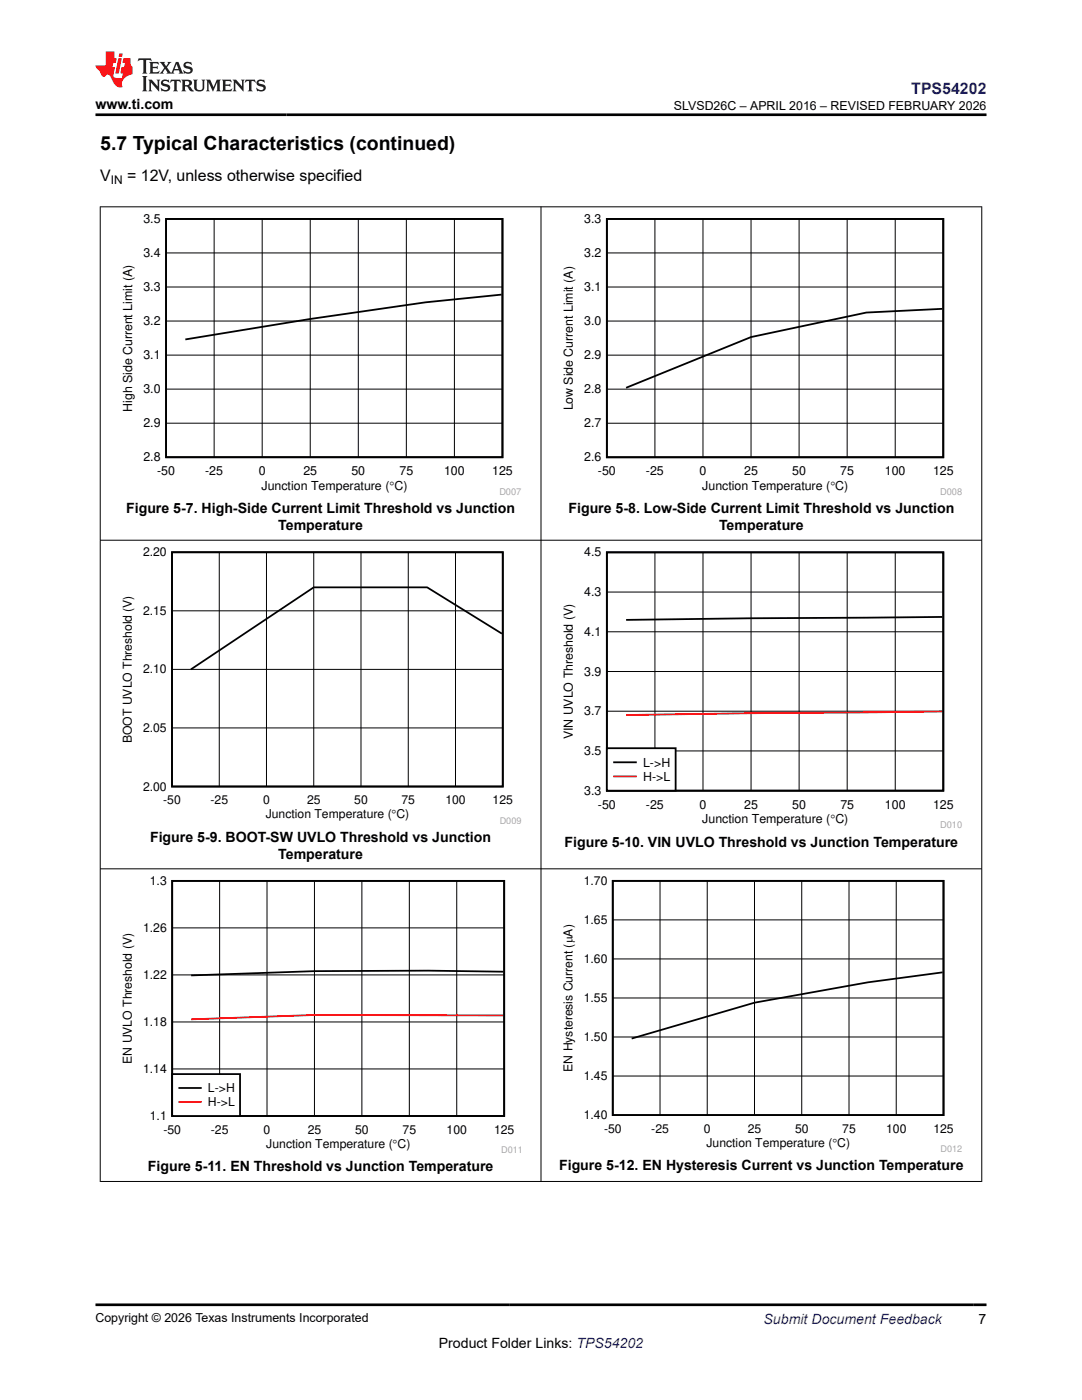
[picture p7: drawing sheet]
<svg xmlns="http://www.w3.org/2000/svg" width="216mm" height="279mm" viewBox="0 0 216 279" stroke-linecap="round" stroke-linejoin="round" font-family="sans-serif">
<path d="M33.1 43.7h67.2v47.6h-67.2zM100.1 58.8l-15.2 1.5-23 3.4-24.9 4" fill="none" stroke="#000" stroke-width=".36"/>
<path d="M33.1 57.3h67.2M33.1 50.5h67.2M42.7 43.7v47.6M52.3 43.7v47.6M61.9 43.7v47.6M71.5 43.7v47.6M81.1 43.7v47.6M90.7 43.7v47.6M33.1 77.7h67.2M33.1 70.9h67.2M33.1 64.1h67.2M33.1 84.5h67.2" fill="none" stroke="#000" stroke-width=".2"/>
<path d="M111.9 42.7h80.1v56.1h-80.1z" fill-rule="evenodd" fill="#fff"/>
<path d="M121.1 43.7h67.1v47.6h-67.1zM188 61.6l-15.1 .8-23 4.9-25 10.1" fill="none" stroke="#000" stroke-width=".36"/>
<path d="M121.1 57.3h67.1M121.1 50.5h67.1M130.7 43.7v47.6M140.3 43.7v47.6M149.9 43.7v47.6M159.5 43.7v47.6M169 43.7v47.6M178.6 43.7v47.6M121.1 77.7h67.1M121.1 70.9h67.1M121.1 64.1h67.1M121.1 84.5h67.1" fill="none" stroke="#000" stroke-width=".2"/>
<path d="M24 109.2h80v55.2h-80z" fill-rule="evenodd" fill="#fff"/>
<path d="M34.3 110.2h66v46.8h-66zM100.1 126.5l-14.9-9.3h-22.6l-24.5 16.4" fill="none" stroke="#000" stroke-width=".35"/>
<path d="M43.8 110.2v46.8M53.2 110.2v46.8M62.6 110.2v46.8M72 110.2v46.8M81.5 110.2v46.8M90.9 110.2v46.8M34.3 133.6h66M34.3 121.9h66M34.3 145.3h66" fill="none" stroke="#000" stroke-width=".2"/>
<path d="M111.9 109.2h80.1v56.2h-80.1z" fill-rule="evenodd" fill="#fff"/>
<path d="M121.1 110.2h67.1v47.6h-67.1zM188 123.1l-63.1 .6" fill="none" stroke="#000" stroke-width=".36"/>
<path d="M121.1 118.2h67.1M130.7 110.2v47.6M140.3 110.2v47.6M149.9 110.2v47.6M159.5 110.2v47.6M169 110.2v47.6M178.6 110.2v47.6M121.1 134h67.1M121.1 126.1h67.1M121.1 149.9h67.1M121.1 141.9h67.1" fill="none" stroke="#000" stroke-width=".2"/>
<path d="M188 142l-63.1 .7" fill="none" stroke="#f00" stroke-width=".36"/>
<path d="M121.1 149.3h13.7v8.5h-13.7z" fill-rule="evenodd" fill="#fff"/>
<path d="M121.1 149.3h13.7v8.5h-13.7zM122.5 152.1h4.4" fill="none" stroke="#000" stroke-width=".36"/>
<path d="M122.5 154.9h4.4" fill="none" stroke="#f00" stroke-width=".36"/>
<path d="M24 174.8h80v55.4h-80z" fill-rule="evenodd" fill="#fff"/>
<path d="M34.4 175.8h66.2v46.9h-66.2zM100.4 193.9l-14.9-.2-22.8 .1-24.6 .9" fill="none" stroke="#000" stroke-width=".35"/>
<path d="M43.8 175.8v46.9M53.3 175.8v46.9M62.7 175.8v46.9M72.2 175.8v46.9M81.7 175.8v46.9M91.1 175.8v46.9M34.4 194.6h66.2M34.4 185.2h66.2M34.4 213.3h66.2M34.4 204h66.2" fill="none" stroke="#000" stroke-width=".2"/>
<path d="M100.4 202.7l-37.7-.1-24.6 .8" fill="none" stroke="#f00" stroke-width=".35"/>
<path d="M34.4 214.4h13.5v8.3h-13.5z" fill-rule="evenodd" fill="#fff"/>
<path d="M34.4 214.4h13.5v8.3h-13.5zM35.8 217.1h4.3" fill="none" stroke="#000" stroke-width=".35"/>
<path d="M35.8 219.9h4.3" fill="none" stroke="#f00" stroke-width=".35"/>
<path d="M111.9 174.8h80.1v55.2h-80.1z" fill-rule="evenodd" fill="#fff"/>
<path d="M122.3 175.8h66v46.7h-66zM188.1 194.1l-14.9 1.9-22.6 4.1-24.6 7.2" fill="none" stroke="#000" stroke-width=".35"/>
<g fill="none" stroke="#000" stroke-width=".2">
<path d="M19.9 41.3h176.1M20 41.2v194.6M107.9 41.2v194.6M195.9 41.2v194.6M19.9 107.8h176.1M19.9 173.4h176.1M131.7 175.8v46.7M141.1 175.8v46.7M150.6 175.8v46.7M160 175.8v46.7M169.4 175.8v46.7M178.8 175.8v46.7"/>
<path d="M122.3 199.2h66M122.3 191.4h66M122.3 183.6h66M122.3 214.7h66M122.3 207h66M19.9 235.8h176.1"/>
</g>
<path d="M27.7 11.6l-.2 .6 .5-.2h.6v.1v2.2l-.2 .4h1l-.2-.4v-2.2v-.1h.5l.5 .2-.1-.6zM29.8 12.4l.2 .3v1.6l-.2 .4h1.9l.1-.6a1.08 1.08 0 0 1-1.3 .2v-.7h.6l.4 .2v-.7l-.4 .2h-.6v-.5l.2-.2a1 1 0 0 1 1 .3l-.1-.5zM31.8 12.4l1 1.1-1 1.2h.9l-.2-.2 .4-.8 .5 .8-.2 .2h1.6l-.2-.2 .1-.5h1l.1 .5-.1 .2h.9l-.2-.4-.8-1.9h-.5l-1 2.1-.8-1.1 .9-1h-.8l.2 .2-.5 .6-.3-.6 .1-.2zM35.2 12.8l.4 1h-.8zM36.8 12.5a.65 .65 0 0 0-.2 .7 .65 .65 0 0 0 .6 .5l.7 .1 .1 .3a.79 .79 0 0 1-.7 .4 .79 .79 0 0 1-.7-.5l.1 .7 .2-.1a.93 .93 0 0 0 1.1 0 .93 .93 0 0 0 .4-.9 1.46 1.46 0 0 0-1.2-.6l-.1-.3a1.09 1.09 0 0 1 1.2 .2l-.2-.6-.1 .1-.6-.2zM28.4 15.2l.2 .4v2.2l-.2 .4h1l-.2-.4v-2.2l.2-.4zM29.6 15.9l.2 .4v1.5l-.2 .4h.8l-.3-.4v-1.3l1.7 1.8v-2l.2-.4h-.8l.2 .2 .1 1.1-1.2-1.3zM32.3 16a.65 .65 0 0 0-.2 .8 .65 .65 0 0 0 .7 .4l.6 .2 .1 .2a.79 .79 0 0 1-.7 .4 .79 .79 0 0 1-.7-.5l.1 .7 .2-.1a.93 .93 0 0 0 1.1 .1 .93 .93 0 0 0 .4-1 1.46 1.46 0 0 0-1.2-.5l-.1-.4a1.09 1.09 0 0 1 1.2 .2l-.2-.6-.1 .1-.6-.1zM34.1 15.9l-.1 .6a.63 .63 0 0 1 .7-.3l.1 1.6-.3 .4h1l-.2-.4v-1.6a.66 .66 0 0 1 .8 .3l-.1-.6zM36.2 15.9l.2 .4v1.5l-.2 .4h.9l-.2-.2v-.7h.5l.1 .2a.79 .79 0 0 0 1.2 .6l-1-.9a.61 .61 0 0 0 .6-.6 .61 .61 0 0 0-.5-.7zM36.9 16.2h.2a.47 .47 0 0 1 .5 .1 .47 .47 0 0 1 .1 .5l-.2 .1-.6 .1zM38.5 15.9l.2 .2a2.27 2.27 0 0 0 .4 2 1.04 1.04 0 0 0 1.7-.7v-1.3l.2-.2h-.8l.2 .4v1.1a.6 .6 0 0 1-.6 .6 .6 .6 0 0 1-.6-.6v-1.1l.3-.4zM41.1 15.9l.2 .4v1.5l-.2 .4h.7l-.2-.4v-1.4l.9 1.9 .8-1.9v1.4l-.2 .4h1l-.3-.4v-1.5l.3-.4h-.8l-.7 1.5-.7-1.5zM44.3 15.9l.2 .4v1.5l-.2 .4h1.9l.1-.6a1.09 1.09 0 0 1-1.3 .2v-.7h.6l.4 .2v-.6l-.4 .2h-.6v-.6l.2-.1a1.01 1.01 0 0 1 1 .3l-.1-.6zM46.4 15.9l.3 .4v1.5l-.3 .4h.8l-.2-.4v-1.3l1.6 1.8v-2l.2-.4h-.7l.2 .2v1.1l-1.2-1.3zM49 15.9l-.1 .6a.63 .63 0 0 1 .8-.3v1.6l-.3 .4h1l-.2-.4v-1.6a.66 .66 0 0 1 .8 .3l-.1-.6zM51.4 16a.65 .65 0 0 0-.2 .8 .65 .65 0 0 0 .6 .4l.6 .2 .2 .2a.79 .79 0 0 1-.8 .4 .79 .79 0 0 1-.6-.5l.1 .7 .2-.1a.93 .93 0 0 0 1 .1 .93 .93 0 0 0 .5-1 1.46 1.46 0 0 0-1.3-.5l-.1-.4a1.09 1.09 0 0 1 1.3 .2l-.2-.6-.2 .1-.5-.1z" fill="#231f20"/>
<path d="M21.1 10.3v2.7h-2.1l.1 .4 .9 1a.95 .95 0 0 0 .9 .9 .59 .59 0 0 1 .6-.4 .59 .59 0 0 1 .5 .3l.4 .8a1.59 1.59 0 0 0 2.1 1.4 1.61 1.61 0 0 1 1-2.3l1-.3-.1-1.5a1.59 1.59 0 0 1-.4-1.7h-1.4l-.2 .9h.5l-.1 .9h-.5l-.2 .9v.3l.4 .1-.2 .9h-.6a.73 .73 0 0 1-1.1-.7l.3-1.5h-.5l.2-.9h.5l.2-.9h-.5v-1.3zM23.6 11.6l-.6 3.1h.7l.6-3.1zM23.8 10.7l-.1 .6h.7l.1-.6z" fill="#ed1c24"/>
<path d="M19 22.9h177.8M19 260.4h177.8" fill="none" stroke="#000" stroke-width=".53"/>
<text font-size="3.9" x="20" y="29.9">5.7 Typical Characteristics (continued)</text>
<text font-size="3.2" fill="#00f" x="181.8" y="18.7">TPS54202</text>
<g font-size="3.2">
<text x="20" y="36.1">V</text>
<text x="25.4" y="36.1">= 12V, unless otherwise specified</text>
</g>
<g font-size="2.8">
<text x="19" y="21.8">www.ti.com</text>
<text x="25.2" y="102.4">Figure 5-7. High-Side Current Limit Threshold vs Junction</text>
<text x="55.5" y="105.8">Temperature</text>
<text x="113.4" y="102.4">Figure 5-8. Low-Side Current Limit Threshold vs Junction</text>
<text x="143.5" y="105.8">Temperature</text>
<text x="29.9" y="168">Figure 5-9. BOOT-SW UVLO Threshold vs Junction</text>
<text x="55.5" y="171.4">Temperature</text>
<text x="112.7" y="169">Figure 5-10. VIN UVLO Threshold vs Junction Temperature</text>
<text x="29.5" y="233.8">Figure 5-11. EN Threshold vs Junction Temperature</text>
<text x="111.6" y="233.6">Figure 5-12. EN Hysteresis Current vs Junction Temperature</text>
<text x="87.6" y="269">Product Folder Links: TPS54202</text>
<text x="195.3" y="264.2">7</text>
</g>
<text font-size="2.8" fill="#00f" x="152.4" y="264.2">Submit Document Feedback</text>
<g font-size="2.5">
<text x="134.5" y="21.9">SLVSD26C – APRIL 2016 – REVISED FEBRUARY 2026</text>
<text x="28.6" y="44.5">3.5</text>
<text x="116.6" y="44.5">3.3</text>
<text x="28.6" y="51.3">3.4</text>
<text x="116.6" y="51.3">3.2</text>
<text x="28.6" y="58.1">3.3</text>
<text x="116.6" y="58.1">3.1</text>
<text x="28.6" y="64.9">3.2</text>
<text x="116.6" y="64.9">3.0</text>
<text x="28.6" y="71.7">3.1</text>
<text x="116.6" y="71.7">2.9</text>
<text x="26.3" y="82.2" transform="rotate(-90 26.3 82.2)">High Side Current Limit (A)</text>
<text x="28.6" y="78.5">3.0</text>
<text x="114.3" y="81.9" transform="rotate(-90 114.3 81.9)">Low Side Current Limit (A)</text>
<text x="116.6" y="78.5">2.8</text>
<text x="28.6" y="85.3">2.9</text>
<text x="116.6" y="85.3">2.7</text>
<text x="28.6" y="92.1">2.8</text>
<text x="31.4" y="94.9">-50</text>
<text x="40.9" y="94.9">-25</text>
<text x="51.6" y="94.9">0</text>
<text x="60.5" y="94.9">25</text>
<text x="70.1" y="94.9">50</text>
<text x="79.7" y="94.9">75</text>
<text x="88.6" y="94.9">100</text>
<text x="98.2" y="94.9">125</text>
<text x="116.6" y="92.1">2.6</text>
<text x="119.3" y="94.9">-50</text>
<text x="128.9" y="94.9">-25</text>
<text x="139.6" y="94.9">0</text>
<text x="148.5" y="94.9">25</text>
<text x="158.1" y="94.9">50</text>
<text x="167.7" y="94.9">75</text>
<text x="176.6" y="94.9">100</text>
<text x="186.2" y="94.9">125</text>
<text x="52.2" y="97.7">Junction Temperature (qC)</text>
<text x="140.1" y="97.7">Junction Temperature (qC)</text>
<text x="116.6" y="111">4.5</text>
<text x="116.6" y="119">4.3</text>
<text x="116.6" y="126.9">4.1</text>
<text x="116.6" y="134.8">3.9</text>
<text x="116.6" y="142.7">3.7</text>
<text x="114.3" y="147.6" transform="rotate(-90 114.3 147.6)">VIN UVLO Threshold (V)</text>
<text x="116.6" y="150.7">3.5</text>
<text x="128.3" y="153">L-&gt;H</text>
<text x="128.3" y="155.8">H-&gt;L</text>
<text x="116.6" y="158.6">3.3</text>
<text x="119.3" y="161.4">-50</text>
<text x="128.9" y="161.4">-25</text>
<text x="139.6" y="161.4">0</text>
<text x="148.5" y="161.4">25</text>
<text x="158.1" y="161.4">50</text>
<text x="167.7" y="161.4">75</text>
<text x="176.6" y="161.4">100</text>
<text x="186.2" y="161.4">125</text>
<text x="140.1" y="164.3">Junction Temperature (qC)</text>
<text x="19" y="263.9">Copyright © 2026 Texas Instruments Incorporated</text>
</g>
<g font-size="2.4">
<text x="22.1" y="36.7">IN</text>
<text x="28.5" y="111">2.20</text>
<text x="28.5" y="122.7">2.15</text>
<text x="28.5" y="134.4">2.10</text>
<text x="26.3" y="148.3" transform="rotate(-90 26.3 148.3)">BOOT UVLO Threshold (V)</text>
<text x="28.5" y="146.1">2.05</text>
<text x="28.5" y="157.8">2.00</text>
<text x="32.6" y="160.5">-50</text>
<text x="42" y="160.5">-25</text>
<text x="52.5" y="160.5">0</text>
<text x="61.3" y="160.5">25</text>
<text x="70.7" y="160.5">50</text>
<text x="80.1" y="160.5">75</text>
<text x="88.9" y="160.5">100</text>
<text x="98.3" y="160.5">125</text>
<text x="53" y="163.3">Junction Temperature (qC)</text>
<text x="29.9" y="176.6">1.3</text>
<text x="116.5" y="176.6">1.70</text>
<text x="28.6" y="186">1.26</text>
<text x="116.5" y="184.4">1.65</text>
<text x="28.6" y="195.4">1.22</text>
<text x="116.5" y="192.2">1.60</text>
<text x="116.5" y="200">1.55</text>
<text x="28.6" y="204.8">1.18</text>
<text x="116.5" y="207.7">1.50</text>
<text x="26.3" y="212.3" transform="rotate(-90 26.3 212.3)">EN UVLO Threshold (V)</text>
<text x="28.6" y="214.1">1.14</text>
<text x="114.2" y="213.9" transform="rotate(-90 114.2 213.9)">EN Hysteresis Current (PA)</text>
<text x="116.5" y="215.5">1.45</text>
<text x="41.5" y="218">L-&gt;H</text>
<text x="41.5" y="220.8">H-&gt;L</text>
<text x="29.9" y="223.5">1.1</text>
<text x="32.6" y="226.3">-50</text>
<text x="42.1" y="226.3">-25</text>
<text x="52.6" y="226.3">0</text>
<text x="61.4" y="226.3">25</text>
<text x="70.9" y="226.3">50</text>
<text x="80.3" y="226.3">75</text>
<text x="89.1" y="226.3">100</text>
<text x="98.6" y="226.3">125</text>
<text x="116.5" y="223.3">1.40</text>
<text x="120.5" y="226.1">-50</text>
<text x="130" y="226.1">-25</text>
<text x="140.5" y="226.1">0</text>
<text x="149.2" y="226.1">25</text>
<text x="158.6" y="226.1">50</text>
<text x="168.1" y="226.1">75</text>
<text x="176.8" y="226.1">100</text>
<text x="186.2" y="226.1">125</text>
<text x="53.1" y="229.1">Junction Temperature (qC)</text>
<text x="141" y="228.9">Junction Temperature (qC)</text>
</g>
<g font-size="1.9" fill="#a8a8a8">
<text x="99.6" y="98.8">D007</text>
<text x="187.6" y="98.8">D008</text>
<text x="187.6" y="165.3">D010</text>
</g>
<g font-size="1.8" fill="#a8a8a8">
<text x="99.7" y="164.4">D009</text>
<text x="100" y="230.1">D011</text>
<text x="187.7" y="229.9">D012</text>
</g>
</svg>
